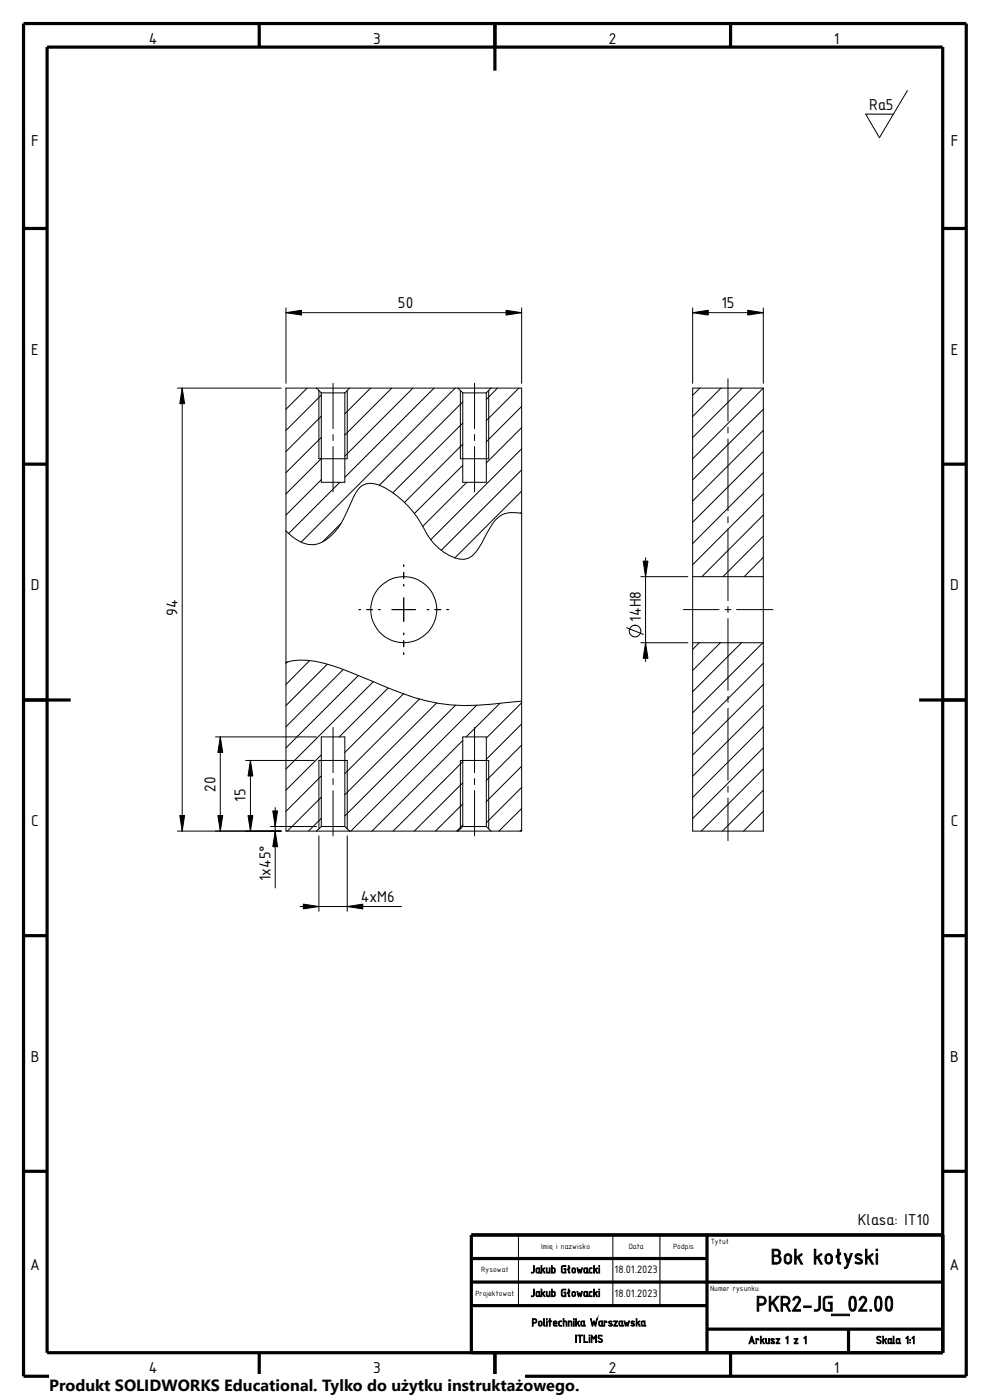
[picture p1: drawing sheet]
<svg xmlns="http://www.w3.org/2000/svg" width="210mm" height="297mm" viewBox="0 0 210 297" stroke-linecap="round" stroke-linejoin="round" font-family="sans-serif">
<g fill="none" stroke="#000" stroke-width=".21">
<path d="M192.5 19.2l-5.9 10-3-5h5.9M60.7 65.3v16M60.7 66.3h50M110.7 65.3v16M146.9 65.3v16M146.9 66.3h15M161.9 65.3v16M37.6 82.3h22M38.7 82.3v94M65.2 82.3l-4.5 4.5M67.1 82.3h7.1M67.1 82.3h-6.4v94h6.4"/>
<path d="M67.1 82.3l1.1 1.1M67.6 82.8v14.5h6.1v-14.5M68.2 83.8l-7.5 7.5M68.2 88.3l-7.5 7.5M68.2 92.8l-7.5 7.5M68.2 97.3l-7.5 7.5M68.2 83.4v18.9h5v-18.9M68.2 83.4h5M70.7 81.3v9.6M70.7 92.2v1.3M70.7 94.7v9.7M74.2 82.3l-1 1.1"/>
<path d="M74.2 82.3h23M78.6 82.3l-5.4 5.5M83.1 82.3l-9.9 10M87.6 82.3l-14.4 14.5M92.1 82.3l-18.9 19M96.6 82.3l-32.7 32.7M97.2 82.3l1 1.1M97.2 82.3h6.9M97.7 82.8v14.5h6v-14.5M98.2 83.4h5M98.2 85.3l-17.7 17.7M98.2 89.7l-14.8 14.8"/>
<path d="M98.2 94.2l-12.4 12.4M98.2 98.7l-10.3 10.2M98.2 83.4v18.9h5v-18.9M100.7 81.3v9.6M100.7 92.2v1.3M100.7 94.7v9.7M104.1 82.3h6.6v94h-6.6M104.1 82.3l-.9 1.1M105.5 82.3l-2.3 2.5M110.1 82.3l-6.9 6.9M110.7 90.7l-7.5 7.5M110.7 86.2l-7.5 7.5"/>
<path d="M110.7 95.2l-19.3 19.3M110.7 99.7l-17.1 17.1M148.5 82.3l-1.6 1.6M153 82.3l-6.1 6M154.4 80.3v9M154.4 90.6v1.3M154.4 93.1v15.3M157.4 82.3l-10.5 10.5M161.9 82.3h-15v40M161.9 82.3l-15 15M161.9 86.8l-15 15M161.9 91.3l-15 15"/>
<path d="M161.9 95.8l-15 15M161.9 82.3v40M68.2 101.8l-7.5 7.5M72.1 102.3l-10.9 10.9M72.3 111l-3.9 4M85.6 119.8v.4M99 102.3l-9.3 9.4M110.7 104.2l-14.2 14.2M110.7 108.7l-.3 .2M110.7 108.9l-.5-.1a5.2 5.2 0 0 0-6 2.8l-1.4 2.5a12.4 12.4 0 0 1-2.7 3.9 3.5 3.5 0 0 1-3.6 .4 11.7 11.7 0 0 1-6.4-5.9 20.3 20.3 0 0 0-9.8-9.6 3.6 3.6 0 0 0-4.9 1.8l-1.1 2.3a18.3 18.3 0 0 1-4.4 7 5.4 5.4 0 0 1-7.6 .1l-1.6-1.5M136.9 118.3v22M154.4 109.6v1.3"/>
<path d="M154.4 112.2v15.2M161.9 100.3l-15 15M161.9 104.8l-15 15M161.9 109.3l-13 13M161.9 113.7l-8.5 8.6M161.9 118.2l-4 4.1M76.2 129.3h.3M77.8 129.3h1.2M80.3 129.3h.3M83.1 129.3h5M85.6 121.5v1.2M85.6 124v.3"/>
<path d="M85.6 126.8v5M85.6 134.3v.4M85.6 135.9v1.3M85.6 138.5v.4M90.6 129.3h.4M92.2 129.3h1.3M94.8 129.3h.4M132.9 133.2l3.6 1.4M135.9 122.3h10M135.9 136.4h10M144.9 129.3h7.6M146.9 122.3v14.1"/>
<path d="M146.9 136.4v39.9h15v-39.9M146.9 122.3h15M146.9 136.4h15M148.3 136.4l-1.4 1.4M152.8 136.4l-5.9 5.8M153.8 129.3h1.3M154.4 128.7v1.3M154.4 131.2v15.3M156.3 129.3h7.7M157.3 136.4l-10.4 10.3M161.8 136.4l-14.9 14.8M161.9 122.3v14.1"/>
<path d="M45.7 156.3h21.4M46.7 156.3v20M60.7 140.5a16.3 16.3 0 0 1 9.7 .7l9.1 3.5a49 49 0 0 0 16.3 4.9 92.5 92.5 0 0 0 14.9-.8M61 140.4l-.3 .3M65.7 140.1l-5 5.1M69.4 140.9l-8.7 8.8M70.7 154.3v9.6M72.8 142l-12.1 12.2M76 143.3l-15.3 15.4M79.2 144.6l-18.5 18.6M82.3 146l-10.3 10.3M85.6 147.2l-12.4 12.4"/>
<path d="M89 148.3l-15.8 15.8M92.6 149.1l-19.4 19.5M96.6 149.6l-23.4 23.5M98.2 157.1l-19.3 19.2M100.7 154.3v9.6M101.1 149.6l-26.7 26.7M106 149.2l-7.1 7.1M110.7 149.1l-7.5 7.5M110.7 153.6l-7.5 7.5M110.7 158.1l-7.5 7.5M154.4 147.7v1.3M154.4 150.3v15.2"/>
<path d="M161.9 140.7l-15 15M161.9 145.2l-15 15M161.9 149.7l-15 15M161.9 154.2l-15 15M161.9 158.7l-15 15M37.6 176.3h22M52.1 161.3h14.5M53.1 161.3v15M57.4 175.3h9.7M58.4 171.3v17.1M67.1 176.3h7.1M67.6 175.9v-14.6h6.1v14.6"/>
<path d="M67.6 177.3v16M68.2 160.1l-7.5 7.5M68.2 164.6l-7.5 7.5M68.2 169.1l-7.2 7.2M68.2 173.6l-2.8 2.7M68.2 175.3v-19h5v19M68.2 175.3l-1.1 1M68.2 175.3h5M70.7 165.2v1.3M70.7 167.7v9.6M73.2 175.3l1 1M73.7 177.3v16"/>
<path d="M74.2 176.3h23M97.2 176.3h6.9M97.7 175.9v-14.6h6v14.6M98.2 175.3h5M98.2 161.6l-14.8 14.7M98.2 166.1l-10.3 10.2M98.2 170.6l-5.8 5.7M98.2 175l-1.3 1.3M98.2 175.3l-1 1M98.2 175.3v-19h5v19M100.7 165.2v1.3M100.7 167.7v9.6"/>
<path d="M103.2 175.3l.9 1M110.7 162.6l-7.5 7.5M110.7 167l-7.5 7.5M110.7 171.5l-4.9 4.8M110.7 176l-.4 .3M154.4 166.8v1.3M154.4 169.3v9.1M161.9 163.2l-13.1 13.1M161.9 167.6l-8.7 8.7M161.9 172.1l-4.2 4.2M63.7 192.3h21.5M110 262v15"/>
<path d="M130 262v15M140 262v15"/>
<circle cx="85.7" cy="129.3" r="7"/>
<circle cx="134.7" cy="133.9" r="1.24"/>
</g>
<g fill="none" stroke="#000" stroke-width=".68" stroke-linecap="butt">
<path d="M5 5h200v287h-200zM10 10h190v277h-190zM55 5v5M105 5v10M155 5v5M5 48.5h5M200 48.5h5M5 98.5h5M200 98.5h5M5 148.5h10M195 148.5h10M5 198.5h5"/>
<path d="M200 198.5h5M5 248.5h5M200 248.5h5M100 277h50M100 272h100M100 267h50M150 262v25M200 262h-100v25M55 287v5M105 287v10M150 282h50M155 287v5"/>
<path d="M180 282v5"/>
</g>
<g fill="#000" stroke="#000" stroke-width=".21">
<path d="M60.7 66.3l3.3-.5v1zM107.4 65.8l3.3 .5-3.3 .5zM146.9 66.3l3.3-.5v1zM158.6 65.8l3.3 .5-3.3 .5zM38.7 82.3l.5 3.3h-1.1zM136.9 136.4l.6 3.3h-1.1zM136.4 119h1.1l-.6 3.3zM46.7 156.3l.5 3.3h-1zM38.1 173h1.1l-.5 3.3zM46.2 173h1l-.5 3.3zM53.1 161.3l.5 3.3h-1zM52.6 173h1l-.5 3.3z"/>
<path d="M57.9 172h1l-.5 3.3zM58.4 176.3l.5 3.3h-1zM64.3 191.8l3.3 .5-3.3 .5zM73.7 192.3l3.3-.5v1z"/>
</g>
<path d="M10.4 291.5h100.9v5.5h-100.9z" fill="#fff"/>
<g font-size="4.9">
<text x="163.5" y="268.2">Bok kołyski</text>
<text x="160.3" y="278.2">PKR2-JG_02.00</text>
</g>
<g font-size="3.6">
<text x="31.5" y="9.2">4</text>
<text x="79.2" y="9.2">3</text>
<text x="129.2" y="9.2">2</text>
<text x="176.9" y="9.2">1</text>
<text x="184.4" y="23.3">Ra5</text>
<text x="6.6" y="30.9">F</text>
<text x="201.7" y="30.9">F</text>
<text x="84.4" y="65.4">50</text>
<text x="153" y="65.4">15</text>
<text x="6.6" y="75.2">E</text>
<text x="201.7" y="75.2">E</text>
<text x="6.6" y="125.2">D</text>
<text x="201.6" y="125.2">D</text>
<text x="37.6" y="130.6" transform="rotate(-90 37.6 130.6)">94</text>
<text x="135.9" y="131.9" transform="rotate(-90 135.9 131.9)">14H8</text>
<text x="45.7" y="168" transform="rotate(-90 45.7 168)">20</text>
<text x="52.1" y="170.1" transform="rotate(-90 52.1 170.1)">15</text>
<text x="6.6" y="175.2">C</text>
<text x="201.7" y="175.2">C</text>
<text x="57.4" y="187" transform="rotate(-90 57.4 187)">1x45°</text>
<text x="76.5" y="191.4">4xM6</text>
<text x="6.6" y="225.2">B</text>
<text x="201.6" y="225.2">B</text>
<text x="182" y="260">Klasa: IT10</text>
<text x="6.4" y="269.5">A</text>
<text x="201.4" y="269.5">A</text>
<text x="31.5" y="291.2">4</text>
<text x="79.2" y="291.2">3</text>
<text x="129.2" y="291.2">2</text>
<text x="176.9" y="291.2">1</text>
</g>
<text font-size="3.4" x="10.4" y="295.2">Produkt SOLIDWORKS Educational. Tylko do użytku instruktażowego.</text>
<g font-size="2.5">
<text x="112.6" y="270.1">Jakub Głowacki</text>
<text x="112.6" y="275.1">Jakub Głowacki</text>
<text x="130.4" y="270.1">18.01.2023</text>
<text x="130.4" y="275.1">18.01.2023</text>
<text x="112.8" y="281.3">Politechnika Warszawska</text>
<text x="122" y="284.8">ITLiMS</text>
<text x="158.7" y="285.1">Arkusz 1 z 1</text>
<text x="185.8" y="285.1">Skala 1:1</text>
</g>
<g font-size="1.7">
<text x="150.8" y="263.9">Tytuł</text>
<text x="102.1" y="269.9">Rysował</text>
<text x="114.8" y="264.9">Imię i nazwisko</text>
<text x="133.4" y="264.9">Data</text>
<text x="142.8" y="264.9">Podpis</text>
<text x="100.8" y="274.9">Projektował</text>
<text x="150.6" y="273.9">Numer rysunku</text>
</g>
</svg>
